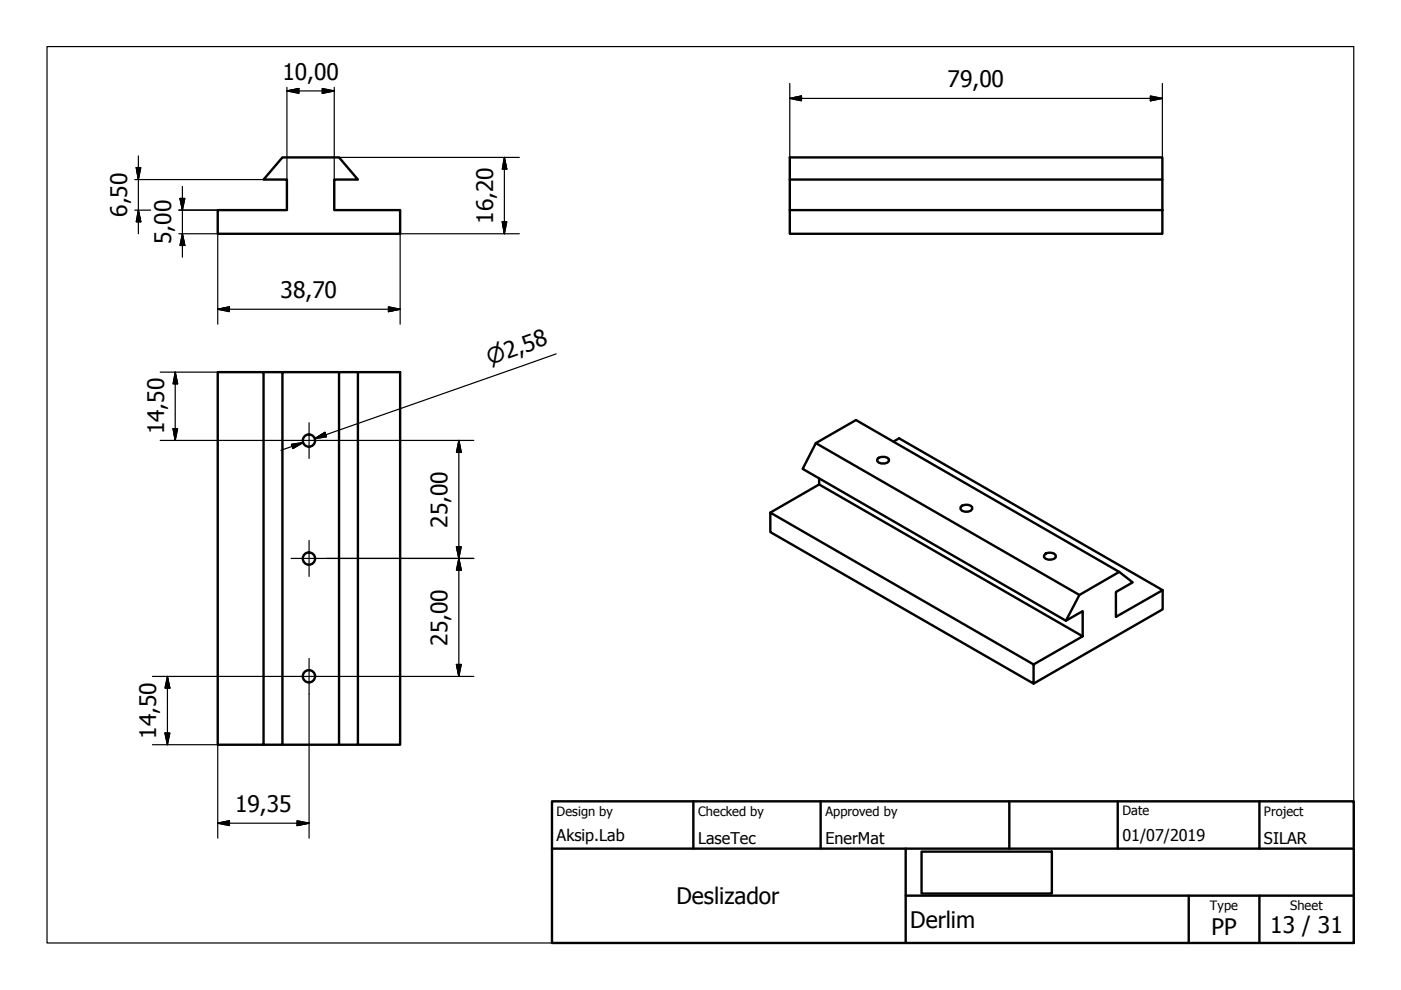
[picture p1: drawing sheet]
<svg xmlns="http://www.w3.org/2000/svg" width="297mm" height="210mm" viewBox="0 0 297 210" stroke-linecap="round" stroke-linejoin="round" font-family="sans-serif">
<!-- layer: Visible (ISO) -->
<g fill="none" stroke="#000" stroke-width=".51">
<path d="M167.4 38.1v6.4M246.4 38.1v-4.7h-79v4.7h79v6.4M46.2 44.5h14.6v-6.4h-4.9l4-4.7h12l4 4.7h-5v6.4h13.9v5.1h-38.6zM167.4 44.5h79v5.1h-79zM46.2 78.9h9.7v79h-9.7zM55.9 78.9h4M71.9 78.9h-12v79h-4M75.9 78.9h-4v79h-12M173 94l-2.8 5.4 55.8 32.2 3.6-2v5.3M186 97.4a1.68 1.68 0 0 1 2.5 0v.4a1.68 1.68 0 0 1-2.5 0zM189.4 93.6l1.2-.7 55.9 32.2-9.9 5.7v-5.3l3.6-2-2.9-2.2M163.3 108.7l55.8 32.2v4l-55.8-32.1z"/>
<path d="M173.7 101.4v1.3l55.9 32.2-10.5 6M173.7 102.7l-10.4 6M204 107.2a1.76 1.76 0 0 1 2.1 .3v.4a1.56 1.56 0 0 1-2.5 0v-.4zM221.7 117.4a1.71 1.71 0 0 1 2.1 .4v.3a1.71 1.71 0 0 1-2.4 0v-.3zM228.9 126.1l8.4-4.8-55.8-32.2-8.5 4.9 55.9 32.1-2.9 5.5M246.5 125.1v4.1l-27.4 15.7M71.9 157.9h4v-79h8.9v79h-8.9"/>
<circle cx="65.5" cy="93.4" r="1.3"/>
<circle cx="65.5" cy="118.4" r="1.3"/>
<circle cx="65.5" cy="143.4" r="1.3"/>
</g>
<!-- layer: Sketch Geometry (ISO) -->
<path d="M10 9.9h277v190h-277z" fill="none" stroke="#000" stroke-width=".25"/>
<!-- layer: Title (ISO) -->
<path d="M117 169.9h170v30h-170zM117 179.9h170M147 169.9v10M174 169.9v10M192 179.9v20M214 169.9v10M237 169.9v10M267 169.9v10M192 189.9h95M195.4 180.6h27.6v8.9h-27.6zM252 189.9v10M267 189.9v10" fill="none" stroke="#000" stroke-width=".51"/>
<!-- layer: Center Mark (ISO) -->
<path d="M61.7 93.4h7.6M65.5 89.6v7.6M61.7 118.4h7.6M65.5 114.6v7.6M65.5 139.6v7.6M61.7 143.4h7.6" fill="none" stroke="#000" stroke-width=".25"/>
<!-- layer: Dimension (ISO) -->
<g fill="none" stroke="#000" stroke-width=".25">
<path d="M60.8 19.3l2.6-.5v1zM60.8 19.3h10.1M60.8 18.5v19.6M68.3 18.8l2.6 .5-2.6 .5zM70.9 18.5v19.6M167.4 17.7v15.7M246.4 17.7v15.7M28.6 38.1h27.3M28.9 35.5h.9l-.5 2.6zM29.3 33.1v16.5M38.7 39.5v15M71.9 33.4h38.2"/>
<path d="M106.9 33.4l.5 2.4h-.9zM106.9 33.4v16.2M167.4 20.9l2.5-.5v1zM167.4 20.9h79M243.9 20.4l2.5 .5-2.5 .5zM28.6 44.5h3.3M29.3 44.5l.5 2.5h-.9zM37.9 44.5h8.3M37.9 49.6h8.3v19.1M38.2 42.1h1l-.5 2.4zM38.7 49.6l.5 2.4h-1zM106.5 47h.9l-.5 2.6z"/>
<path d="M110.1 49.6h-25.3v19.1M34 78.9h25.9M37.1 78.9l.6 2.5h-1zM37.1 78.9v14.5M46.2 65.6l2.4-.5v1zM46.2 65.6h38.6M82.4 65.1l2.4 .5-2.4 .5zM117.9 75l-51.2 18 2.4-.8M34 93.4h27.7M36.7 90.9h1l-.6 2.5zM61.8 94.2l2.5-.4-2.2 1.3zM64.3 93.8l-4.7 1.7"/>
<path d="M66.7 93l2.2-1.3 .3 .9zM69.3 93.4h31.2M97.3 93.4l.5 2.5h-1zM97.3 93.4v50M69.3 118.4h31.2M96.8 115.9h1l-.5 2.5zM97.3 118.4l.5 2.5h-1zM32.3 143.4h29.4M32.3 157.9h27.6M35 155.4h1l-.5 2.5zM35.5 143.4l.5 2.5h-1zM35.5 143.4v14.5"/>
<path d="M46.2 157.9v19.8M65.5 147.2v30.5M69.3 143.4h31.2M96.8 140.9h1l-.5 2.5zM46.2 174.5l2.4-.5v1zM46.2 174.5h19.3M63 174l2.5 .5-2.5 .5z"/>
</g>
<g fill="#000" stroke="#000" stroke-width=".25">
<path d="M60.8 19.3l2.6-.5zM60.8 19.3l2.6-.5v1zM68.3 19.8l2.6-.5zM68.3 18.8l2.6 .5-2.6 .5zM28.9 35.5l.4 2.6zM28.9 35.5h.9l-.5 2.6zM106.9 33.4l.5 2.4zM106.9 33.4l.5 2.4h-.9zM167.4 20.9l2.5-.5zM167.4 20.9l2.5-.5v1zM243.9 21.4l2.5-.5zM243.9 20.4l2.5 .5-2.5 .5z"/>
<path d="M29.3 44.5l.5 2.5zM29.3 44.5l.5 2.5h-.9zM38.2 42.1l.5 2.4zM38.2 42.1h1l-.5 2.4zM38.7 49.6l.5 2.4zM38.7 49.6l.5 2.4h-1zM106.5 47l.4 2.6zM106.5 47h.9l-.5 2.6zM46.2 65.6l2.4-.5zM46.2 65.6l2.4-.5v1zM82.4 66.1l2.4-.5zM82.4 65.1l2.4 .5-2.4 .5z"/>
<path d="M36.7 90.9l.4 2.5zM36.7 90.9h1l-.6 2.5zM37.1 78.9l.6 2.5zM37.1 78.9l.6 2.5h-1zM62.1 95.1l2.2-1.3zM61.8 94.2l2.5-.4-2.2 1.3zM66.7 93l2.2-1.3zM66.7 93l2.2-1.3 .3 .9zM97.3 93.4l.5 2.5zM97.3 93.4l.5 2.5h-1zM96.8 115.9l.5 2.5zM96.8 115.9h1l-.5 2.5z"/>
<path d="M97.3 118.4l.5 2.5zM97.3 118.4l.5 2.5h-1zM35 155.4l.5 2.5zM35 155.4h1l-.5 2.5zM35.5 143.4l.5 2.5zM35.5 143.4l.5 2.5h-1zM96.8 140.9l.5 2.5zM96.8 140.9h1l-.5 2.5zM46.2 174.5l2.4-.5zM46.2 174.5l2.4-.5v1zM63 175l2.5-.5zM63 174l2.5 .5-2.5 .5z"/>
</g>
<g font-size="4.8">
<text x="59.9" y="16.9">10,00</text>
<text x="200.9" y="18.5">79,00</text>
<text x="27" y="45.9" transform="rotate(-90 27 45.9)">6,50</text>
<text x="104.6" y="47.4" transform="rotate(-90 104.6 47.4)">16,20</text>
<text x="36.3" y="51.7" transform="rotate(-90 36.3 51.7)">5,00</text>
<text x="59.5" y="63.2">38,70</text>
<text x="34.8" y="92.1" transform="rotate(-90 34.8 92.1)">14,50</text>
<text x="94.9" y="111.9" transform="rotate(-90 94.9 111.9)">25,00</text>
<text x="94.9" y="136.9" transform="rotate(-90 94.9 136.9)">25,00</text>
<text x="33.1" y="156.6" transform="rotate(-90 33.1 156.6)">14,50</text>
<text x="49.8" y="172.2">19,35</text>
<text x="143.4" y="191.7">Deslizador</text>
<text x="193" y="196.7">Derlim</text>
<text x="269.3" y="197.8">13 / 31</text>
<text x="256.9" y="198.2">PP</text>
</g>
<text font-size="4.6" x="103.9" y="77.4" transform="rotate(-19 103.9 77.4)">⌀2,58</text>
<g font-size="3.4">
<text x="118" y="178.2">Aksip.Lab</text>
<text x="148" y="178.9">LaseTec</text>
<text x="175" y="178.9">EnerMat</text>
<text x="238" y="178.3">01/07/2019</text>
<text x="268" y="178.9">SILAR</text>
</g>
<g font-size="2.7">
<text x="118" y="173">Design by</text>
<text x="148" y="173">Checked by</text>
<text x="175" y="173">Approved by</text>
<text x="238" y="172.9">Date</text>
<text x="268" y="172.9">Project</text>
<text x="256.5" y="192.9">Type</text>
<text x="273.6" y="193">Sheet</text>
</g>
</svg>
